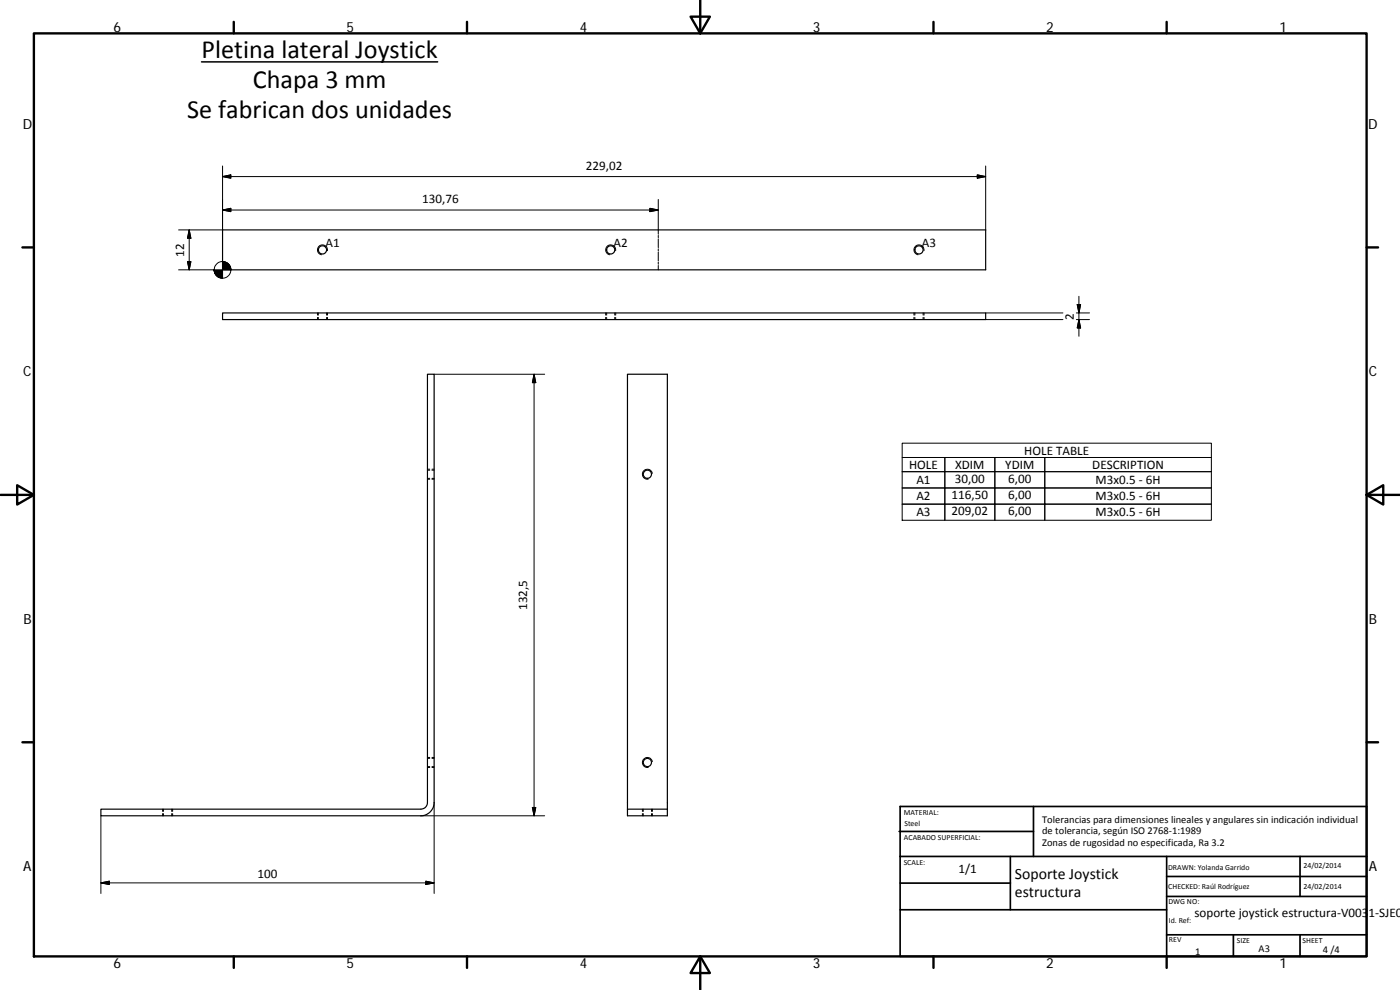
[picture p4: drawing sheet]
<svg xmlns="http://www.w3.org/2000/svg" width="420mm" height="297mm" viewBox="0 0 420 297" stroke-linecap="round" stroke-linejoin="round" font-family="sans-serif">
<g fill="none" stroke="#000" stroke-width=".36">
<path d="M66.8 69h229v12h-229zM66.8 93.9h229v2h-229zM128.3 112.3h2v128.5a4 4 0 0 1-4 4h-96v-2h96a1.97 1.97 0 0 0 2-2zM188.3 242.8v-130.5h12v130.5M188.3 242.8h12v2h-12z"/>
<circle cx="96.8" cy="75" r="1.23"/>
<circle cx="183.3" cy="75" r="1.22"/>
<circle cx="275.8" cy="75" r="1.23"/>
<circle cx="194.3" cy="142.3" r="1.23"/>
<circle cx="194.3" cy="228.8" r="1.23"/>
</g>
<g fill="none" stroke="#000" stroke-width=".3">
<path d="M66.8 49.8v19.2h-13.2M66.8 53l2.5-.5v1zM66.8 53h229M197.6 59.8v10.5M293.3 52.5l2.5 .5-2.5 .5zM295.8 49.8v19.2M56.3 78.5h1l-.5 2.5zM56.8 69v12M56.8 69l.5 2.5h-1zM66.8 63l2.5-.5v1zM66.8 63h130.8M98.3 75.2a1.51 1.51 0 0 0-1.3-1.7 1.51 1.51 0 0 0-1.7 1.2 1.51 1.51 0 0 0 1.2 1.8"/>
<path d="M184.8 75.2a1.51 1.51 0 0 0-1.3-1.7 1.51 1.51 0 0 0-1.7 1.2 1.51 1.51 0 0 0 1.2 1.8M195 62.5l2.6 .5-2.6 .5zM197.6 70.6v.7M197.6 71.6v2.7M197.6 74.7v.6M197.6 75.6v2.7M197.6 78.6v.7M197.6 79.7v1.3M277.3 75.2a1.51 1.51 0 0 0-1.2-1.7 1.51 1.51 0 0 0-1.8 1.2 1.51 1.51 0 0 0 1.2 1.8M53.6 81h10.8M95.3 93.9v.7M95.3 95.2v.7"/>
<path d="M95.5 93.9v.7M95.5 95.2v.7M98 93.9v.7M98 95.2v.7M98.3 93.9v.7M98.3 95.2v.7M181.8 93.9v.7M181.8 95.2v.7M182.1 93.9v.7M182.1 95.2v.7M184.5 93.9v.7M184.5 95.2v.7"/>
<path d="M184.8 93.9v.7M184.8 95.2v.7M274.3 93.9v.7M274.3 95.2v.7M274.6 93.9v.7M274.6 95.2v.7M277 93.9v.7M277 95.2v.7M277.3 93.9v.7M277.3 95.2v.7M295.8 95.9h23.2M295.8 93.9h23.2"/>
<path d="M323 93.9h4M323 95.9h4M323.3 91.4h1l-.5 2.5zM323.8 88.9v12M323.8 95.9l.5 2.5h-1zM130.3 112.3h33.2M160.3 112.3v132.5M160.3 112.3l.5 2.5h-1zM270.8 137.3h12.8v4.2M270.8 133h92.7v23.1h-92.7zM298.6 137.3v18.8M363.5 137.3h-79.9v18.8v-4.8h-12.8h92.7h-49.9v-4.9"/>
<path d="M128.3 143.8h.7M128.3 140.8h.7M128.3 141.1h.7M128.3 143.5h.7M129.6 143.8h.7M129.6 140.8h.7M129.6 141.1h.7M129.6 143.5h.7M195.8 142a1.51 1.51 0 0 0-1.8-1.2 1.51 1.51 0 0 0-1.2 1.7 1.51 1.51 0 0 0 1.8 1.3M283.6 146.4v-4.9h-12.8h92.7h-49.9v-4.2v18.8M313.6 141.5v4.9h49.9h-92.7h12.8v4.9M128.3 230.3h.7"/>
<path d="M128.3 227.3h.7M128.3 227.5h.7M128.3 230h.7M129.6 230.3h.7M129.6 227.3h.7M129.6 227.5h.7M129.6 230h.7M195.8 228.5a1.51 1.51 0 0 0-1.8-1.2 1.51 1.51 0 0 0-1.2 1.7 1.51 1.51 0 0 0 1.8 1.3M30.3 244.8v23.3M48.8 242.8v.7M48.8 244.1v.7M49.1 242.8v.7"/>
<path d="M49.1 244.1v.7M51.5 242.8v.7M51.5 244.1v.7M51.8 242.8v.7M51.8 244.1v.7M126.3 244.8h37.2M130.3 240.8v27.3M159.8 242.3h1l-.5 2.5zM192.8 242.8v.7M192.8 244.1v.7M193 242.8v.7M193 244.1v.7"/>
<path d="M195.5 242.8v.7M195.5 244.1v.7M195.8 242.8v.7M195.8 244.1v.7M30.3 264.9h100M30.3 264.9l2.5-.5v1zM127.8 264.4l2.5 .5-2.5 .5z"/>
<circle cx="66.8" cy="81" r="2.5"/>
</g>
<g fill="none" stroke="#000" stroke-width=".71">
<path d="M10.2 10h399.9v277h-399.9zM70.2 6.6v3.4M140.2 6.6v3.4M207.3 5h5.8l-2.9 5zM210.2 0v10M280.2 6.6v3.4M350.1 6.6v3.4M6.7 74.2h3.5M410.1 74.2h3.5M.2 148.5h10M5.2 145.6l5 2.9-5 2.9zM410.1 148.5l5-2.9v5.8z"/>
<path d="M410.1 148.5h10M6.7 222.7h3.5M410.1 222.7h3.5M70.2 287v3.4M140.2 287v3.4M210.2 287l2.9 5h-5.8zM210.2 287v10M280.2 287v3.4M350.1 287v3.4"/>
</g>
<g fill="none" stroke="#000" stroke-width=".51">
<path d="M269.8 249.5h40.4M270.1 242h140v45h-140zM270.1 257h140M303.2 257v16M310.2 242v15M350.1 257v30M390.2 257v12M270.1 265h33.1M270.1 273h80M350.1 269h60M350.1 263h60M350.1 280.5h60"/>
<path d="M370.2 280.5v6.5M390.2 280.5v6.5"/>
</g>
<g fill="#000" stroke="#000" stroke-width=".3">
<path d="M66.8 53l2.5-.5v1zM293.3 52.5l2.5 .5-2.5 .5zM56.3 78.5h1l-.5 2.5zM56.8 69l.5 2.5h-1zM66.8 63l2.5-.5v1zM195 62.5l2.6 .5-2.6 .5zM64.3 81l.1 .7zM64.3 81l.2 1zM64.3 81l.4 1.3zM64.3 81l.6 1.6zM64.3 81l.8 1.8zM64.3 81l1.1 2.1z"/>
<path d="M64.3 81l1.5 2.2-.4-.1zM64.3 81l1.8 2.4-.3-.2zM64.3 81l2.1 2.4h-.3zM64.3 81l2.5 2.5-.4-.1zM66.8 78.5l2.5 2.5h-2.5zM64.3 81h2.5v2.5zM69.2 80.3l.1 .7zM69.1 79.9l.2 1.1zM68.9 79.6l.4 1.4zM68.7 79.4l.6 1.6zM68.4 79.1l.9 1.9zM68.1 78.9l1.2 2.1z"/>
<path d="M67.8 78.7l.3 .2 1.2 2.1zM67.5 78.6l.3 .1 1.5 2.3zM67.2 78.5l.3 .1 1.8 2.4zM66.8 78.5h.4l2.1 2.5zM323.3 91.4h1l-.5 2.5zM323.8 95.9l.5 2.5h-1zM160.3 112.3l.5 2.5h-1zM159.8 242.3h1l-.5 2.5zM30.3 264.9l2.5-.5v1zM127.8 264.4l2.5 .5-2.5 .5z"/>
</g>
<path d="M60.5 18.6h70.8" fill="none" stroke="#000" stroke-width=".46"/>
<g font-size="7.9">
<text x="60.5" y="17.4">Pletina lateral Joystick</text>
<text x="75.9" y="26.4">Chapa 3 mm</text>
<text x="56.2" y="35.5">Se fabrican dos unidades</text>
</g>
<g font-size="4.7">
<text x="304.6" y="263.9">Soporte Joystick</text>
<text x="304.6" y="269.3">estructura</text>
</g>
<g font-size="4.2">
<text x="34" y="9.6">6</text>
<text x="104" y="9.6">5</text>
<text x="174" y="9.6">4</text>
<text x="244" y="9.6">3</text>
<text x="314" y="9.6">2</text>
<text x="384" y="9.6">1</text>
<text x="6.8" y="38.7">D</text>
<text x="410.6" y="38.7">D</text>
<text x="7" y="112.9">C</text>
<text x="410.8" y="112.9">C</text>
<text x="7" y="187.1">B</text>
<text x="410.8" y="187.1">B</text>
<text x="7" y="261.3">A</text>
<text x="410.8" y="261.3">A</text>
<text x="34" y="290.4">6</text>
<text x="104" y="290.4">5</text>
<text x="174" y="290.4">4</text>
<text x="244" y="290.4">3</text>
<text x="314" y="290.4">2</text>
<text x="384" y="290.4">1</text>
</g>
<g font-size="3.9">
<text x="175.8" y="50.9">229,02</text>
<text x="126.7" y="60.9">130,76</text>
<text x="55.3" y="77" transform="rotate(-90 55.3 77)">12</text>
<text x="97.7" y="74.1">A1</text>
<text x="184.2" y="74.1">A2</text>
<text x="276.7" y="74.1">A3</text>
<text x="322.3" y="95.9" transform="rotate(-90 322.3 95.9)">2</text>
<text x="307.4" y="136.4">HOLE TABLE</text>
<text x="272.8" y="140.6">HOLE</text>
<text x="286.6" y="140.6">XDIM</text>
<text x="301.7" y="140.6">YDIM</text>
<text x="327.8" y="140.6">DESCRIPTION</text>
<text x="275" y="145.2">A1</text>
<text x="285.6" y="149.8">116,50</text>
<text x="286.6" y="144.9">30,00</text>
<text x="302.6" y="144.9">6,00</text>
<text x="302.6" y="149.8">6,00</text>
<text x="328.8" y="145.2">M3x0.5 ‐ 6H</text>
<text x="275" y="150.1">A2</text>
<text x="275" y="154.9">A3</text>
<text x="285.6" y="154.6">209,02</text>
<text x="302.6" y="154.6">6,00</text>
<text x="328.8" y="150.1">M3x0.5 ‐ 6H</text>
<text x="328.8" y="154.9">M3x0.5 ‐ 6H</text>
<text x="158.2" y="183" transform="rotate(-90 158.2 183)">132,5</text>
<text x="77.3" y="263.3">100</text>
<text x="287.7" y="262.1">1/1</text>
<text x="358.5" y="275.1">soporte joystick estructura‐V0031‐SJE0</text>
</g>
<g font-size="3.1">
<text x="312.8" y="246.8">Tolerancias para dimensiones lineales y angulares sin indicación individual</text>
<text x="312.8" y="250.4">de tolerancia, según ISO 2768‐1:1989</text>
<text x="312.8" y="254">Zonas de rugosidad no especificada, Ra 3.2</text>
<text x="358.7" y="286.4">1</text>
<text x="377.7" y="285.6">A3</text>
<text x="397" y="285.8">4 /4</text>
</g>
<g font-size="2.4">
<text x="271.2" y="244.4">MATERIAL:</text>
<text x="271.3" y="251.9">ACABADO SUPERFICIAL:</text>
<text x="271.4" y="247.9">Steel</text>
<text x="271.2" y="259.7">SCALE:</text>
<text x="350.6" y="260.9">DRAWN: Yolanda Garrido</text>
<text x="391.2" y="260.6">24/02/2014</text>
<text x="350.6" y="266.8">CHECKED: Raúl Rodríguez</text>
<text x="391.2" y="266.6">24/02/2014</text>
<text x="350.6" y="271.4">DWG NO:</text>
<text x="350.8" y="276.8">Id. Ref:</text>
<text x="350.8" y="282.8">REV</text>
<text x="371.2" y="282.9">SIZE</text>
<text x="390.9" y="282.9">SHEET</text>
</g>
</svg>
